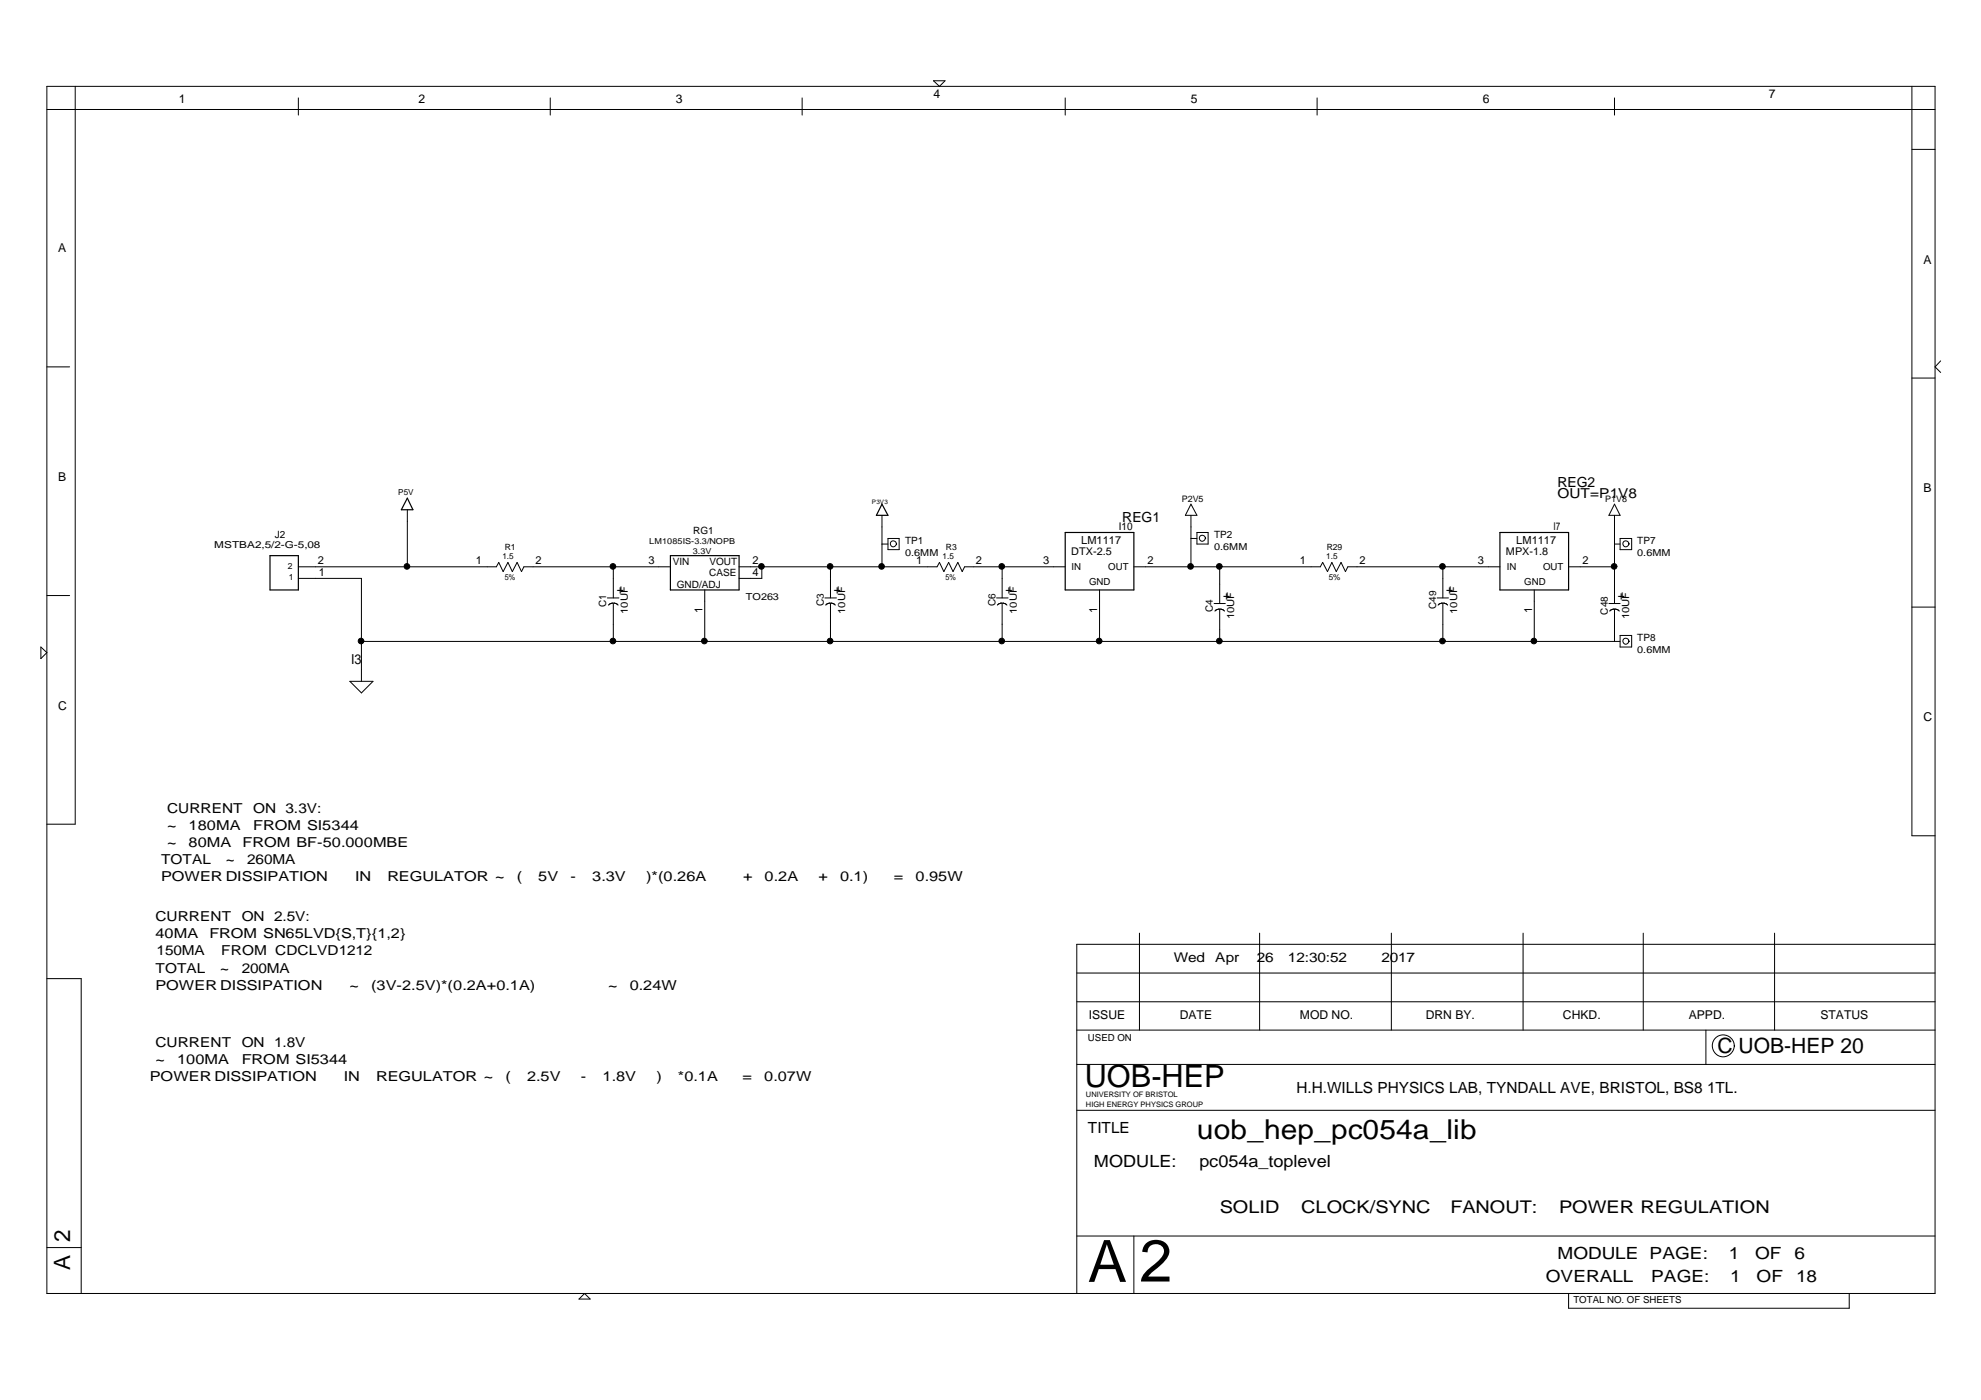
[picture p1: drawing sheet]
<svg xmlns="http://www.w3.org/2000/svg" width="420mm" height="297mm" viewBox="0 0 420 297" stroke-linecap="round" stroke-linejoin="round" font-family="sans-serif">
<path d="M57.3 117.9h6v7.3h-6zM86.4 105.7l1.2 2.5h-2.5zM142.2 117.9h14.6v7.3h-14.6zM187.1 107l1.2 2.3h-2.4zM225.9 113h14.6v12.2h-14.6zM318.1 113h14.6v12.2h-14.6z" fill="none" stroke="#000" stroke-width=".25"/>
<g fill="none" stroke="#000" stroke-width=".21">
<path d="M9.9 18.3h400.5v256.1h-400.5zM16 18.3v156.6h-6.1M198 17.1h2.4l-1.1 1.2zM405.5 18.3v159h4.9M9.9 23.2h400.5M63.3 20.8v3.6M116.7 20.8v3.6M170.1 20.8v3.6M225.9 20.8v3.6M279.3 20.8v3.6M342.4 20.8v3.6M405.5 31.7h4.9"/>
<path d="M9.9 77.8h4.9M411.6 76.6l-1.2 1.2 1.2 1.2M405.5 80.2h4.9M86.4 108.2v12.1M187.1 115.4h1.2M187.1 109.3v11M188.3 114.2h2.4v2.4h-2.4zM190.1 115.3a.63 .63 0 0 1-.8 .7 .63 .63 0 0 1-.3-1 .63 .63 0 0 1 1.1 .1l.1 .3M252.6 107l1.3 2.3h-2.5zM252.6 109.3v11M252.6 114.2h1.3M253.9 113h2.3v2.4h-2.3z"/>
<path d="M255.6 114.2a.63 .63 0 0 1-.8 .6 .63 .63 0 0 1-.3-1 .63 .63 0 0 1 1.1 .1l.1 .3M342.4 107l1.2 2.3h-2.4zM342.4 115.4h1.2M342.4 109.3v18.7M343.6 114.2h2.5v2.4h-2.5zM345.5 115.3a.63 .63 0 0 1-.9 .7 .63 .63 0 0 1-.2-1 .63 .63 0 0 1 1 .1l.2 .3M8.7 137.3l1.2 1.2-1.2 1.2zM9.9 126.4h4.9M63.3 120.3h42l.5-1 .9 2 1-2 1 2 1-2 .9 2 .5-1h31.1M63.3 122.7h13.4v21.9M76.7 136.1h266.9M128.8 126.9h2.5"/>
<path d="M130.1 128h-.6l-.4 .4M130.1 120.3v6.6M130.1 128v8.1M130.2 128h.5l.4 .4M149.5 125.2v10.9M156.8 120.3h41.9l.6-1 .9 2 1-2 .9 2 1-2 1 2 .5-1h21.3M161.6 120.3v2.4h-4.8M175 126.9h2.4M176.1 128h-.6l-.4 .4M176.1 120.3v6.6M176.1 128v8.1M176.2 128h.5l.5 .4"/>
<path d="M211.4 126.9h2.4M212.5 128h-.5l-.5 .4M212.5 120.3v6.6M212.5 128v8.1M212.6 128h.5l.5 .4M233.2 125.2v10.9M240.5 120.3h39.5l.5-1 1.1 2 .9-2 .9 2 1-2 1 2 .5-1h32.2M257.5 128h2.4M257.7 129.7l.4-.4 .6-.1v6.9M258.7 120.3v7.7M258.8 129.2l.5 .1 .4 .4M304.8 126.9h2.4"/>
<path d="M306 128h-.6l-.4 .4M306 120.3v6.6M306 128v8.1M306.1 128h.5l.4 .4M325.4 125.2v10.9M332.7 120.3h9.7M341.2 128h2.4M341.4 129.7l.4-.4 .6-.1v6.9M342.5 129.2l.5 .1 .4 .4M343.6 134.8h2.5v2.5h-2.5zM345.5 136a.63 .63 0 0 1-.9 .6 .63 .63 0 0 1-.2-1 .63 .63 0 0 1 1 .2l.2 .3M405.5 128.8h4.9"/>
<path d="M74.2 144.6h4.9l-2.4 2.4zM241.7 198v20.6M267.2 198v20.6M295.1 198v20.6M323 198v20.6M348.5 198v20.6M376.4 198v20.6M9.9 207.6h7.3v66.8M228.4 212.5h182M228.4 206.5h182M228.4 218.6h182M361.8 218.6v7.2"/>
<path d="M410.4 200.4h-182v74M228.4 235.6h182M228.4 225.8h182M367.8 221.9a2.33 2.33 0 0 1-3.3 2.1 2.33 2.33 0 0 1-.5-3.9 2.33 2.33 0 0 1 3.8 1.2l.1 .6M9.9 264.7h7.3M122.8 275.6l1.2-1.2 1.2 1.2zM228.4 262.2h182M240.5 262.2v12.2M332.7 274.4v3.2h59.5v-3.2"/>
<circle cx="76.6" cy="136" r=".6"/>
<circle cx="86.3" cy="120.2" r=".6"/>
<circle cx="130" cy="120.2" r=".6"/>
<circle cx="130" cy="136" r=".6"/>
<circle cx="149.4" cy="136" r=".6"/>
<circle cx="161.5" cy="120.2" r=".6"/>
<circle cx="176.1" cy="120.2" r=".6"/>
<circle cx="176.1" cy="136" r=".6"/>
<circle cx="187" cy="120.2" r=".6"/>
<circle cx="212.5" cy="120.2" r=".6"/>
<circle cx="212.5" cy="136" r=".6"/>
<circle cx="233.1" cy="136" r=".6"/>
<circle cx="252.5" cy="120.2" r=".6"/>
<circle cx="258.6" cy="120.2" r=".6"/>
<circle cx="258.6" cy="136" r=".6"/>
<circle cx="305.9" cy="120.2" r=".6"/>
<circle cx="305.9" cy="136" r=".6"/>
<circle cx="325.3" cy="136" r=".6"/>
<circle cx="342.3" cy="120.2" r=".6"/>
</g>
<g fill="#000">
<circle cx="76.6" cy="136" r=".6"/>
<circle cx="86.3" cy="120.2" r=".6"/>
<circle cx="130" cy="120.2" r=".6"/>
<circle cx="130" cy="136" r=".6"/>
<circle cx="149.4" cy="136" r=".6"/>
<circle cx="161.5" cy="120.2" r=".6"/>
<circle cx="176.1" cy="120.2" r=".6"/>
<circle cx="176.1" cy="136" r=".6"/>
<circle cx="187" cy="120.2" r=".6"/>
<circle cx="212.5" cy="120.2" r=".6"/>
<circle cx="212.5" cy="136" r=".6"/>
<circle cx="233.1" cy="136" r=".6"/>
<circle cx="252.5" cy="120.2" r=".6"/>
<circle cx="258.6" cy="120.2" r=".6"/>
<circle cx="258.6" cy="136" r=".6"/>
<circle cx="305.9" cy="120.2" r=".6"/>
<circle cx="305.9" cy="136" r=".6"/>
<circle cx="325.3" cy="136" r=".6"/>
<circle cx="342.3" cy="120.2" r=".6"/>
</g>
<text font-size="12.6" x="241.7" y="271.9">2</text>
<text font-size="12.4" x="230.8" y="272">A</text>
<text font-size="6.5" x="230.1" y="230.7">UOB-HEP</text>
<text font-size="5.8" x="253.9" y="241.7">uob_hep_pc054a_lib</text>
<g font-size="4.8">
<text x="14.9" y="263.5" transform="rotate(-90 14.9 263.5)">2</text>
<text x="14.9" y="269.5" transform="rotate(-90 14.9 269.5)">A</text>
</g>
<text font-size="4.5" x="364.3" y="223.4">C UOB-HEP 20</text>
<g font-size="3.7">
<text x="258.7" y="257.4">SOLID</text>
<text x="276" y="257.4">CLOCK/SYNC</text>
<text x="307.6" y="257.4">FANOUT:</text>
<text x="330.7" y="257.4">POWER REGULATION</text>
</g>
<g font-size="3.6">
<text x="232" y="247.7">MODULE:</text>
<text x="254.4" y="247.7">pc054a_toplevel</text>
<text x="330.3" y="267.2">MODULE PAGE:</text>
<text x="366.6" y="267.2">1</text>
<text x="372.2" y="267.2">OF</text>
<text x="380.6" y="267.2">6</text>
<text x="327.9" y="272">OVERALL</text>
<text x="350.2" y="272">PAGE:</text>
<text x="367" y="272">1</text>
<text x="372.6" y="272">OF</text>
<text x="380.9" y="272">18</text>
</g>
<g font-size="3.3">
<text x="274.9" y="231.9">H.H.WILLS PHYSICS LAB, TYNDALL AVE, BRISTOL, BS8 1TL.</text>
<text x="230.8" y="240.3">TITLE</text>
</g>
<g font-size="3">
<text x="330.3" y="103.4">REG2</text>
<text x="238" y="110.7">REG1</text>
</g>
<g font-size="2.9">
<text x="330.3" y="105.6">OUT=P1V8</text>
<text x="74.5" y="140.8">I3</text>
<text x="35.4" y="172.4">CURRENT</text>
<text x="53.7" y="172.4">ON 3.3V:</text>
<text x="35.4" y="179.7">~</text>
<text x="35.4" y="176.1">~</text>
<text x="40" y="179.7">80MA</text>
<text x="40" y="176.1">180MA</text>
<text x="51.4" y="179.7">FROM BF-50.000MBE</text>
<text x="53.7" y="176.1">FROM SI5344</text>
<text x="34.2" y="183.3">TOTAL</text>
<text x="47.9" y="183.3">~</text>
<text x="52.4" y="183.3">260MA</text>
<text x="34.2" y="187">POWER DISSIPATION</text>
<text x="75.3" y="187">IN</text>
<text x="82.2" y="187">REGULATOR ~</text>
<text x="109.6" y="187">(</text>
<text x="114.2" y="187">5V</text>
<text x="121" y="187">-</text>
<text x="125.6" y="187">3.3V</text>
<text x="137" y="187">)*(0.26A</text>
<text x="157.6" y="187">+</text>
<text x="162.2" y="187">0.2A</text>
<text x="173.6" y="187">+</text>
<text x="178.2" y="187">0.1)</text>
<text x="189.6" y="187">=</text>
<text x="194.2" y="187">0.95W</text>
<text x="33" y="195.4">CURRENT</text>
<text x="51.3" y="195.4">ON 2.5V:</text>
<text x="33" y="199.1">40MA</text>
<text x="33.2" y="202.7">150MA</text>
<text x="44.4" y="199.1">FROM SN65LVD{S,T}{1,2}</text>
<text x="46.9" y="202.7">FROM CDCLVD1212</text>
<text x="33" y="206.4">TOTAL</text>
<text x="46.7" y="206.4">~</text>
<text x="51.3" y="206.4">200MA</text>
<text x="33" y="210">POWER DISSIPATION</text>
<text x="74.1" y="210">~</text>
<text x="78.7" y="210">(3V-2.5V)*(0.2A+0.1A)</text>
<text x="129" y="210">~</text>
<text x="133.6" y="210">0.24W</text>
<text x="33" y="225.8">~</text>
<text x="33" y="222.1">CURRENT</text>
<text x="37.5" y="225.8">100MA</text>
<text x="51.3" y="225.8">FROM SI5344</text>
<text x="51.3" y="222.1">ON 1.8V</text>
<text x="31.8" y="229.4">POWER DISSIPATION</text>
<text x="72.9" y="229.4">IN</text>
<text x="79.8" y="229.4">REGULATOR ~</text>
<text x="107.2" y="229.4">(</text>
<text x="111.8" y="229.4">2.5V</text>
<text x="123.2" y="229.4">-</text>
<text x="127.8" y="229.4">1.8V</text>
<text x="139.2" y="229.4">)</text>
<text x="143.8" y="229.4">*0.1A</text>
<text x="157.5" y="229.4">=</text>
<text x="162.1" y="229.4">0.07W</text>
</g>
<g font-size="2.8">
<text x="249" y="204.1">Wed</text>
<text x="257.8" y="204.1">Apr</text>
<text x="266.6" y="204.1">26</text>
<text x="273.2" y="204.1">12:30:52</text>
<text x="293" y="204.1">2017</text>
</g>
<g font-size="2.6">
<text x="38" y="21.9">1</text>
<text x="88.8" y="21.9">2</text>
<text x="143.4" y="21.9">3</text>
<text x="198" y="20.7">4</text>
<text x="252.6" y="21.9">5</text>
<text x="314.5" y="21.9">6</text>
<text x="375.2" y="20.7">7</text>
<text x="12.3" y="53.5">A</text>
<text x="408" y="55.9">A</text>
<text x="12.3" y="102">B</text>
<text x="408" y="104.4">B</text>
<text x="132.3" y="126.1" transform="rotate(-90 132.3 126.1)">+</text>
<text x="178.3" y="126.1" transform="rotate(-90 178.3 126.1)">+</text>
<text x="214.7" y="126.1" transform="rotate(-90 214.7 126.1)">+</text>
<text x="260.9" y="127.3" transform="rotate(-90 260.9 127.3)">+</text>
<text x="308.2" y="126.1" transform="rotate(-90 308.2 126.1)">+</text>
<text x="344.6" y="127.3" transform="rotate(-90 344.6 127.3)">+</text>
<text x="12.3" y="150.6">C</text>
<text x="408" y="152.9">C</text>
<text x="230.9" y="216.1">ISSUE</text>
<text x="250.2" y="216.1">DATE</text>
<text x="275.7" y="216.1">MOD NO.</text>
<text x="302.4" y="216.1">DRN BY.</text>
<text x="331.5" y="216.1">CHKD.</text>
<text x="358.2" y="216.1">APPD.</text>
<text x="386.1" y="216.1">STATUS</text>
</g>
<g font-size="2.3">
<text x="237.3" y="112.5">I10</text>
<text x="329.5" y="112.5">I7</text>
<text x="67.4" y="119.8">2</text>
<text x="101" y="119.8">1</text>
<text x="113.6" y="119.8">2</text>
<text x="137.5" y="119.8">3</text>
<text x="159.6" y="119.8">2</text>
<text x="194.3" y="119.8">1</text>
<text x="207" y="119.8">2</text>
<text x="221.3" y="119.8">3</text>
<text x="227.2" y="117.8">DTX-2.5</text>
<text x="229.3" y="115.3">LM1117</text>
<text x="243.4" y="119.8">2</text>
<text x="275.7" y="119.8">1</text>
<text x="288.3" y="119.8">2</text>
<text x="313.5" y="119.8">3</text>
<text x="319.4" y="117.8">MPX-1.8</text>
<text x="321.6" y="115.3">LM1117</text>
<text x="335.7" y="119.8">2</text>
<text x="67.6" y="122.1">1</text>
<text x="159.6" y="122.1">4</text>
<text x="149" y="130.1" transform="rotate(-90 149 130.1)">1</text>
<text x="232.7" y="130.1" transform="rotate(-90 232.7 130.1)">1</text>
<text x="325" y="130.1" transform="rotate(-90 325 130.1)">1</text>
</g>
<g font-size="2.1">
<text x="147" y="113.4">RG1</text>
<text x="58.3" y="114.2">J2</text>
<text x="142.7" y="119.8">VIN</text>
<text x="150.5" y="119.8">VOUT</text>
<text x="192" y="115.4">TP1</text>
<text x="257.5" y="114.2">TP2</text>
<text x="347.3" y="115.4">TP7</text>
<text x="143.5" y="124.7">GND/ADJ</text>
<text x="150.4" y="122.2">CASE</text>
<text x="128.6" y="128.8" transform="rotate(-90 128.6 128.8)">C1</text>
<text x="133.1" y="130.3" transform="rotate(-90 133.1 130.3)">10UF</text>
<text x="174.7" y="128.6" transform="rotate(-90 174.7 128.6)">C3</text>
<text x="179.3" y="130.3" transform="rotate(-90 179.3 130.3)">10UF</text>
<text x="211.1" y="128.6" transform="rotate(-90 211.1 128.6)">C6</text>
<text x="215.7" y="130.3" transform="rotate(-90 215.7 130.3)">10UF</text>
<text x="257.3" y="129.8" transform="rotate(-90 257.3 129.8)">C4</text>
<text x="261.7" y="131.4" transform="rotate(-90 261.7 131.4)">10UF</text>
<text x="304.6" y="129.2" transform="rotate(-90 304.6 129.2)">C49</text>
<text x="309.1" y="130.3" transform="rotate(-90 309.1 130.3)">10UF</text>
<text x="341" y="130.4" transform="rotate(-90 341 130.4)">C48</text>
<text x="345.6" y="131.4" transform="rotate(-90 345.6 131.4)">10UF</text>
<text x="347.3" y="136.1">TP8</text>
</g>
<g font-size="2">
<text x="45.4" y="116.2">MSTBA2,5/2-G-5,08</text>
<text x="192" y="117.9">0.6MM</text>
<text x="257.5" y="116.6">0.6MM</text>
<text x="347.3" y="117.9">0.6MM</text>
<text x="227.3" y="120.9">IN</text>
<text x="231" y="124.1">GND</text>
<text x="235.1" y="120.9">OUT</text>
<text x="319.6" y="120.9">IN</text>
<text x="323.3" y="124.1">GND</text>
<text x="327.3" y="120.9">OUT</text>
<text x="158.2" y="127.3">TO263</text>
<text x="347.3" y="138.5">0.6MM</text>
<text x="230.8" y="220.9">USED ON</text>
<text x="333.7" y="276.5">TOTAL NO. OF SHEETS</text>
</g>
<g font-size="1.9">
<text x="250.6" y="106.5">P2V5</text>
<text x="340.5" y="106.5">P1V8</text>
</g>
<g font-size="1.8">
<text x="107.1" y="116.7">R1</text>
<text x="200.6" y="116.7">R3</text>
<text x="281.4" y="116.7">R29</text>
<text x="61.1" y="120.7">2</text>
<text x="61.2" y="123.1">1</text>
</g>
<g font-size="1.7">
<text x="84.4" y="104.9">P5V</text>
<text x="106.5" y="118.6">1.5</text>
<text x="137.7" y="115.5">LM1085IS-3.3/NOPB</text>
<text x="146.9" y="117.6">3.3V</text>
<text x="199.9" y="118.6">1.5</text>
<text x="281.3" y="118.6">1.5</text>
<text x="107.1" y="123.1">5%</text>
<text x="200.5" y="123.1">5%</text>
<text x="281.8" y="123.1">5%</text>
</g>
<g font-size="1.6">
<text x="230.3" y="232.7">UNIVERSITY OF BRISTOL</text>
<text x="230.3" y="234.8">HIGH ENERGY PHYSICS GROUP</text>
</g>
<text font-size="1.3" x="184.9" y="107">P3V3</text>
</svg>
